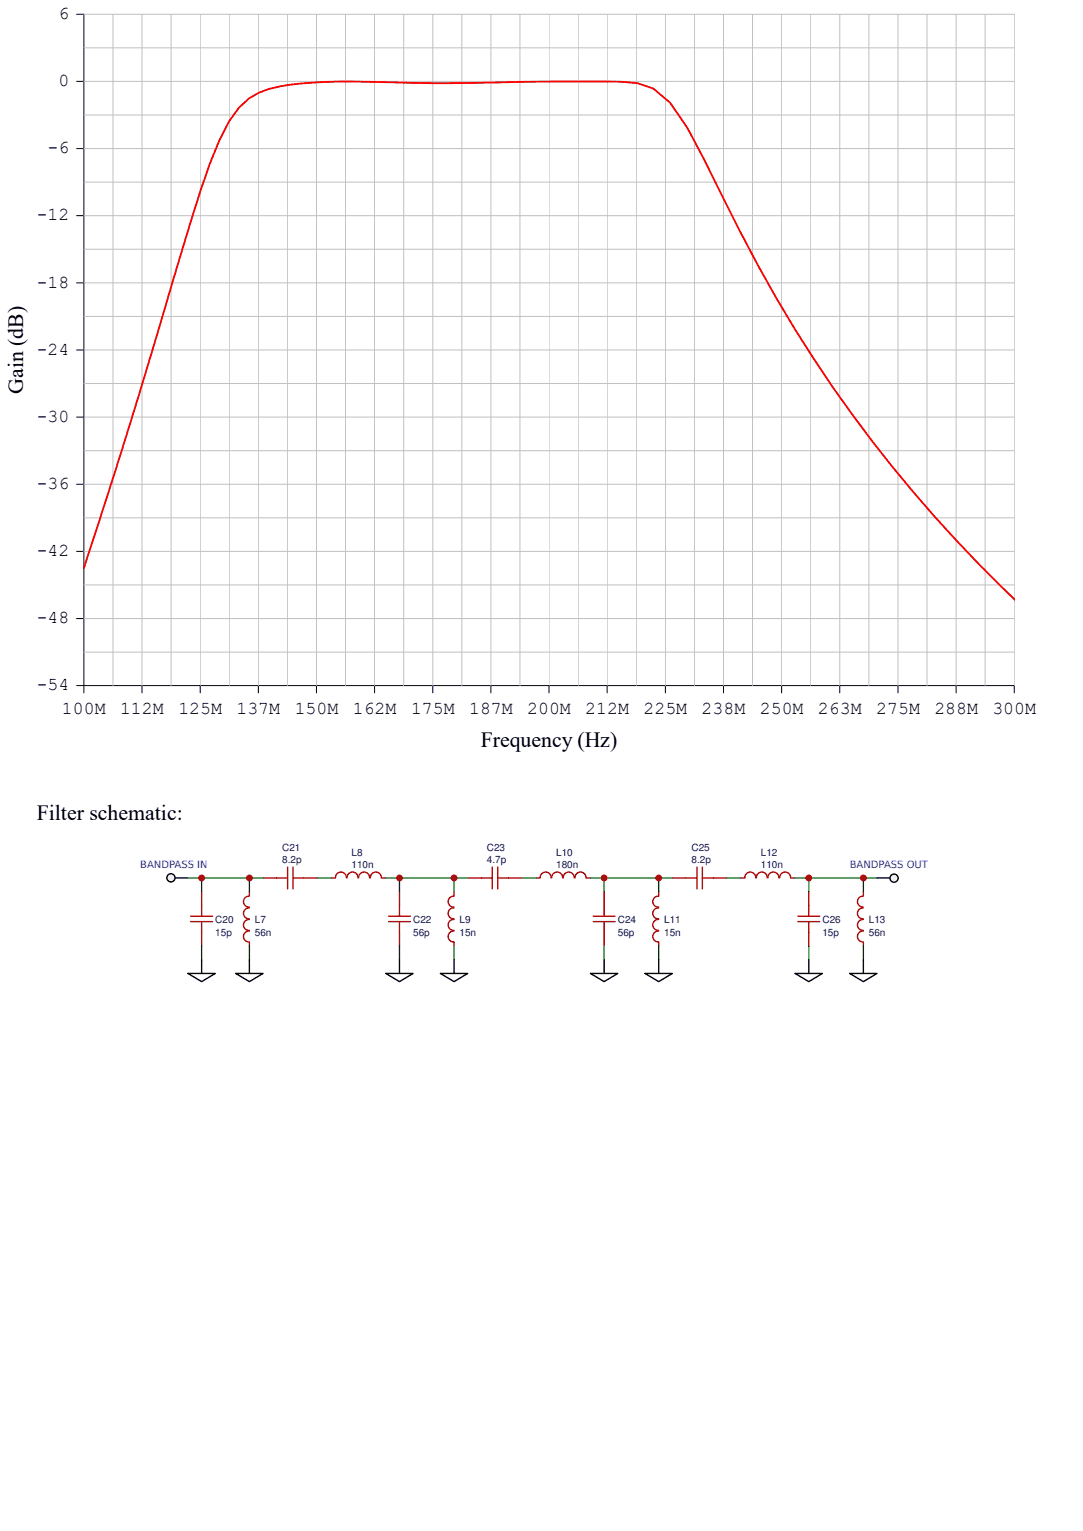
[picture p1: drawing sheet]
<svg xmlns="http://www.w3.org/2000/svg" width="210mm" height="297mm" viewBox="0 0 210 297" stroke-linecap="round" stroke-linejoin="round" font-family="sans-serif">
<g fill="none" stroke="#000" stroke-width=".19">
<path d="M16.3 134.4v-1.4h180.4v1.4M27.5 133v1.4M38.8 133v1.4M50.1 133v1.4M61.4 133v1.4M72.6 133v1.4M83.9 133v1.4M95.2 133v1.4M106.5 133v1.4M117.7 133v1.4M129 133v1.4M140.3 133v1.4"/>
<path d="M151.6 133v1.4M162.8 133v1.4M174.1 133v1.4M185.4 133v1.4"/>
</g>
<g fill="#fff">
<path d="M.6 59.4h4.9v17h-4.9z"/>
<path d="M7.1 131.1h6.4v3.8h-6.4z"/>
<path d="M7.1 118.2h6.4v3.7h-6.4z"/>
<path d="M7.1 105.1h6.4v3.7h-6.4z"/>
<path d="M7.1 92.1h6.4v3.7h-6.4z"/>
<path d="M7.1 79.1h6.4v3.7h-6.4z"/>
<path d="M7.1 66h6.4v3.8h-6.4z"/>
<path d="M7.1 53h6.4v3.8h-6.4z"/>
<path d="M7.1 40h6.4v3.7h-6.4z"/>
<path d="M7.1 27h6.4v3.7h-6.4z"/>
<path d="M9.2 13.9h4.3v3.8h-4.3z"/>
<path d="M11.3 .9h2.2v3.8h-2.2z"/>
</g>
<path d="M14.9 2.8h1.4v130.2h-1.4M14.9 15.8h1.4M14.9 28.8h1.4M14.9 54.9h1.4M14.9 41.8h1.4M14.9 67.9h1.4M14.9 93.9h1.4M14.9 80.9h1.4M14.9 120h1.4M14.9 107h1.4" fill="none" stroke="#000" stroke-width=".19"/>
<g fill="none" stroke="#c0c0c0" stroke-width=".19">
<path d="M16.3 2.8h180.4v130.2M16.3 15.8h180.4M16.3 9.3h180.4M21.9 2.8v130.2M27.5 2.8v130.2M33.2 2.8v130.2M38.8 2.8v130.2M44.5 2.8v130.2M50.1 2.8v130.2M55.7 2.8v130.2M61.4 2.8v130.2M67 2.8v130.2"/>
<path d="M72.6 2.8v130.2M78.3 2.8v130.2M83.9 2.8v130.2M89.6 2.8v130.2M95.2 2.8v130.2M100.8 2.8v130.2M106.5 2.8v130.2M112.1 2.8v130.2M117.7 2.8v130.2M123.4 2.8v130.2M129 2.8v130.2M134.7 2.8v130.2"/>
<path d="M140.3 2.8v130.2M145.9 2.8v130.2M151.6 2.8v130.2M157.2 2.8v130.2M162.8 2.8v130.2M168.5 2.8v130.2M174.1 2.8v130.2M179.8 2.8v130.2M185.4 2.8v130.2M191 2.8v130.2M16.3 35.3h180.4M16.3 28.8h180.4"/>
<path d="M16.3 22.3h180.4M16.3 54.9h180.4M16.3 48.3h180.4M16.3 41.8h180.4M16.3 74.4h180.4M16.3 67.9h180.4M16.3 61.4h180.4M16.3 93.9h180.4M16.3 87.4h180.4M16.3 80.9h180.4M16.3 120h180.4M16.3 113.5h180.4"/>
<path d="M16.3 107h180.4M16.3 100.5h180.4M16.3 126.5h180.4"/>
</g>
<path d="M16.3 110.2l1.4-4.4a1728.5 1728.5 0 0 0 17.6-57.4 192.4 192.4 0 0 1 7.3-21.2l1.8-3.7a12.9 12.9 0 0 1 9.9-6.7 114.1 114.1 0 0 1 22.2-.8 511.3 511.3 0 0 0 29-.2 181.9 181.9 0 0 1 18 .3l3.2 1.1 3.3 2.7 3.2 4.8 3.4 6.3a315.6 315.6 0 0 0 24.9 44.1 269 269 0 0 0 35.2 41.2" fill="none" stroke="#f00" stroke-width=".35"/>
<path d="M33.8 170.3h2.7" fill="none" stroke="#000" stroke-width=".26"/>
<circle cx="33.1" cy="170.3" r=".79" fill="#efefef" stroke="#000" stroke-width=".26"/>
<g fill="none" stroke="#a00000" stroke-width=".26">
<path d="M37 178.8h4.2M37 177.7h4.2M39.1 175.6v2.1M39.1 178.8v2.1M53.7 170.3h2.1M55.8 168.2v4.2M56.8 170.3h2.1M56.8 168.2v4.2M75.3 178.8h4.3M75.3 177.7h4.3M77.5 175.6v2.1M77.5 178.8v2.1"/>
<path d="M93.3 170.3h2.2M95.5 168.2v4.2M96.5 170.3h2.1M96.5 168.2v4.2M115 178.8h4.3M115 177.7h4.3M117.2 175.6v2.1M117.2 178.8v2.1M133 170.3h2.1M135.1 168.2v4.2M136.2 170.3h2.1M136.2 168.2v4.2"/>
<path d="M154.7 178.8h4.3M154.7 177.7h4.3M156.8 175.6v2.1M156.8 178.8v2.1"/>
</g>
<g fill="none" stroke="#800" stroke-width=".26">
<path d="M39.1 173v2.6M48.3 178.4a1.06 1.06 0 0 0-1.1 1 1.06 1.06 0 0 0 1.1 1.1M48.3 176.1a1.06 1.06 0 0 0-1.1 1.1 1.06 1.06 0 0 0 1.1 1M48.3 173.9a1.06 1.06 0 0 0-1.1 1 1.06 1.06 0 0 0 1.1 1.1M48.4 173v.8M51 170.3h2.7M58.9 170.3h2.7M64.2 170.3h.8M65.1 170.3a1.06 1.06 0 0 1 1-1.1 1.06 1.06 0 0 1 1.1 1.1M67.3 170.3a1.06 1.06 0 0 1 1.1-1.1 1.06 1.06 0 0 1 1 1.1M69.5 170.3a1.06 1.06 0 0 1 1.1-1.1 1.06 1.06 0 0 1 1.1 1.1M71.8 170.3a1.06 1.06 0 0 1 1.1-1.1 1.06 1.06 0 0 1 1 1.1"/>
<path d="M74 170.3h.8M77.5 173v2.6M88 178.4a1.06 1.06 0 0 0-1.1 1 1.06 1.06 0 0 0 1.1 1.1M88 176.1a1.06 1.06 0 0 0-1.1 1.1 1.06 1.06 0 0 0 1.1 1M88 173.9a1.06 1.06 0 0 0-1.1 1 1.06 1.06 0 0 0 1.1 1.1M88 173v.8M90.7 170.3h2.6M98.6 170.3h2.7M103.9 170.3h.8M104.7 170.3a1.06 1.06 0 0 1 1.1-1.1 1.06 1.06 0 0 1 1.1 1.1M107 170.3a1.06 1.06 0 0 1 1-1.1 1.06 1.06 0 0 1 1.1 1.1M109.2 170.3a1.06 1.06 0 0 1 1.1-1.1 1.06 1.06 0 0 1 1 1.1"/>
<path d="M111.5 170.3a1.06 1.06 0 0 1 1.1-1.1 1.06 1.06 0 0 1 1 1.1M113.7 170.3h.8M117.2 173v2.6M127.7 178.4a1.06 1.06 0 0 0-1.1 1 1.06 1.06 0 0 0 1.1 1.1M127.7 176.1a1.06 1.06 0 0 0-1.1 1.1 1.06 1.06 0 0 0 1.1 1M127.7 173.9a1.06 1.06 0 0 0-1.1 1 1.06 1.06 0 0 0 1.1 1.1M127.7 173v.8M130.4 170.3h2.6M138.3 170.3h2.7M146.5 170.3a1.06 1.06 0 0 0-1-1.1 1.06 1.06 0 0 0-1.1 1.1h-.8M146.7 170.3a1.06 1.06 0 0 1 1-1.1 1.06 1.06 0 0 1 1.1 1.1M148.9 170.3a1.06 1.06 0 0 1 1.1-1.1 1.06 1.06 0 0 1 1 1.1"/>
<path d="M151.2 170.3a1.06 1.06 0 0 1 1.1-1.1 1.06 1.06 0 0 1 1 1.1M153.4 170.3h.8M156.8 173v2.6M167.4 178.4a1.06 1.06 0 0 0-1.1 1 1.06 1.06 0 0 0 1.1 1.1M167.4 176.1a1.06 1.06 0 0 0-1.1 1.1 1.06 1.06 0 0 0 1.1 1M167.4 173.9a1.06 1.06 0 0 0-1.1 1 1.06 1.06 0 0 0 1.1 1.1M167.4 173v.8M39.1 180.9v2.7M48.3 180.6a1.06 1.06 0 0 0-1.1 1.1 1.06 1.06 0 0 0 1.1 1M48.4 182.8v.8M77.5 180.9v2.7M88 180.6a1.06 1.06 0 0 0-1.1 1.1 1.06 1.06 0 0 0 1.1 1"/>
<path d="M88 182.8v.8M117.2 180.9v2.7M127.7 180.6a1.06 1.06 0 0 0-1.1 1.1 1.06 1.06 0 0 0 1.1 1M127.7 182.8v.8M156.8 180.9v2.7M167.4 180.6a1.06 1.06 0 0 0-1.1 1.1 1.06 1.06 0 0 0 1.1 1M167.4 182.8v.8"/>
</g>
<g fill="none" stroke="#080" stroke-width=".26">
<path d="M36.5 170.3h2.6v2.7M39.1 170.3h9.3v2.7M48.4 170.3h2.6M61.6 170.3h2.6M74.8 170.3h2.7v2.7M77.5 170.3h10.5v2.7M88 170.3h2.7M101.3 170.3h2.6M114.5 170.3h2.7v2.7M117.2 170.3h10.5v2.7M127.7 170.3h2.7M141 170.3h2.6"/>
<path d="M154.2 170.3h2.6v2.7M156.8 170.3h10.6v2.7M167.4 170.3h2.7M39.1 183.6v2.6M48.4 183.6v2.6M77.5 183.6v2.6M88 183.6v2.6M117.2 183.6v2.6M127.7 183.6v2.6M156.8 183.6v2.6M167.4 183.6v2.6"/>
</g>
<g fill="none" stroke="#000" stroke-width=".26">
<path d="M170.1 170.3h2.6M36.5 188.8h5.2l-2.6 1.6zM39.1 186.2v2.6M45.7 188.8h5.3l-2.6 1.6zM48.4 186.2v2.6M74.8 188.8h5.3l-2.6 1.6zM77.5 186.2v2.6M85.4 188.8h5.3l-2.7 1.6zM88 186.2v2.6M114.5 188.8h5.3l-2.6 1.6zM117.2 186.2v2.6M125.1 188.8h5.3l-2.7 1.6z"/>
<path d="M127.7 186.2v2.6M154.2 188.8h5.3l-2.7 1.6zM156.8 186.2v2.6M164.8 188.8h5.3l-2.7 1.6zM167.4 186.2v2.6"/>
</g>
<circle cx="173.4" cy="170.4" r=".79" fill="#efefef" stroke="#000" stroke-width=".26"/>
<g fill="#c00">
<circle cx="167.4" cy="170.3" r=".66"/>
<circle cx="39.1" cy="170.3" r=".66"/>
<circle cx="48.4" cy="170.3" r=".66"/>
<circle cx="77.5" cy="170.3" r=".66"/>
<circle cx="88" cy="170.3" r=".66"/>
<circle cx="117.2" cy="170.3" r=".66"/>
<circle cx="156.8" cy="170.3" r=".66"/>
<circle cx="127.7" cy="170.3" r=".66"/>
</g>
<g font-size="4.2">
<text x="4.5" y="76.4" transform="rotate(-90 4.5 76.4)">Gain (dB)</text>
<text x="93.3" y="144.9">Frequency (Hz)</text>
<text x="7.1" y="159.1">Filter schematic:</text>
</g>
<g font-size="3.5">
<text x="11.3" y="3.7">6</text>
<text x="11.3" y="16.7">0</text>
<text x="9.2" y="29.7">-6</text>
<text x="7.1" y="42.8">-12</text>
<text x="7.1" y="55.8">-18</text>
<text x="7.1" y="68.8">-24</text>
<text x="7.1" y="81.8">-30</text>
<text x="7.1" y="94.8">-36</text>
<text x="7.1" y="107.9">-42</text>
<text x="7.1" y="120.9">-48</text>
<text x="7.1" y="133.9">-54</text>
<text x="12" y="138.6">100M</text>
<text x="23.3" y="138.6">112M</text>
<text x="34.6" y="138.6">125M</text>
<text x="45.8" y="138.6">137M</text>
<text x="57.1" y="138.6">150M</text>
<text x="68.4" y="138.6">162M</text>
<text x="79.7" y="138.6">175M</text>
<text x="91" y="138.6">187M</text>
<text x="102.2" y="138.6">200M</text>
<text x="113.5" y="138.6">212M</text>
<text x="124.8" y="138.6">225M</text>
<text x="136.1" y="138.6">238M</text>
<text x="147.4" y="138.6">250M</text>
<text x="158.6" y="138.6">263M</text>
<text x="169.9" y="138.6">275M</text>
<text x="181.2" y="138.6">288M</text>
<text x="192.4" y="138.6">300M</text>
</g>
<g font-size="1.9" fill="#000080">
<text x="54.7" y="167.4">8.2p</text>
<text x="54.7" y="165">C21</text>
<text x="68.2" y="166">L8</text>
<text x="94.4" y="167.4">4.7p</text>
<text x="94.4" y="165.1">C23</text>
<text x="107.8" y="166">L10</text>
<text x="134.1" y="167.4">8.2p</text>
<text x="134.1" y="165.1">C25</text>
<text x="147.5" y="166">L12</text>
<text x="68.2" y="168.4">110n</text>
<text x="107.8" y="168.4">180n</text>
<text x="147.5" y="168.4">110n</text>
<text x="41.7" y="179.1">C20</text>
<text x="49.4" y="179.1">L7</text>
<text x="80.1" y="179.1">C22</text>
<text x="89.1" y="179.1">L9</text>
<text x="119.8" y="179.1">C24</text>
<text x="128.8" y="179.2">L11</text>
<text x="159.5" y="179.1">C26</text>
<text x="168.5" y="179.2">L13</text>
<text x="41.7" y="181.5">15p</text>
<text x="49.4" y="181.5">56n</text>
<text x="80.1" y="181.5">56p</text>
<text x="89.1" y="181.5">15n</text>
<text x="119.8" y="181.5">56p</text>
<text x="128.8" y="181.5">15n</text>
<text x="159.5" y="181.5">15p</text>
<text x="168.5" y="181.5">56n</text>
</g>
<g font-size="1.9" fill="#00f">
<text x="27.2" y="168.3">BANDPASS IN</text>
<text x="164.8" y="168.3">BANDPASS OUT</text>
</g>
</svg>
